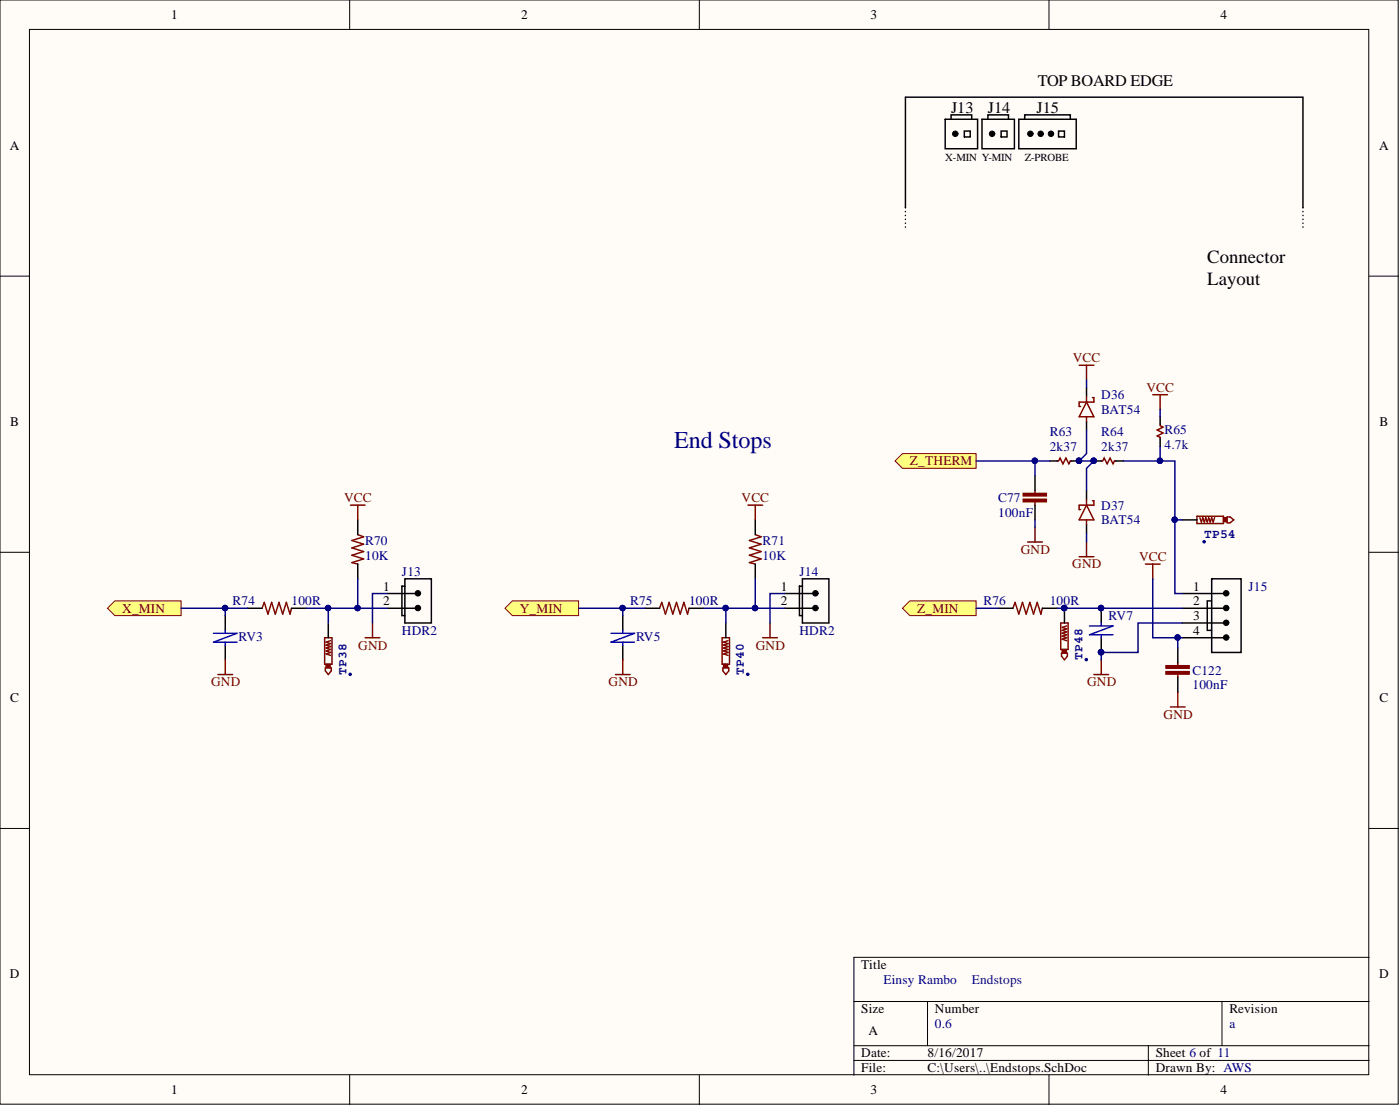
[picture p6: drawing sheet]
<svg xmlns="http://www.w3.org/2000/svg" width="241mm" height="190mm" viewBox="0 0 241 190" stroke-linecap="round" stroke-linejoin="round" font-family="sans-serif">
<g fill="#fffcf8" stroke="#000" stroke-width=".17">
<path d="M0 0h241v190.2h-241z"/>
<path d="M5.1 5.1h230.8v180h-230.8z"/>
</g>
<g fill="none" stroke="#000" stroke-width=".17">
<path d="M60.3 0v5.1M120.5 0v5.1M180.8 0v5.1M0 47.6h5.1M236 47.6h5.1M0 95.1h5.1M236 95.1h5.1M0 142.7h5.1M236 142.7h5.1M147.2 172.5h88.8M159.9 172.5v7.6M210.6 172.5v7.6"/>
<path d="M236 164.9h-88.8v20.3M60.3 185.2v5.1M120.5 185.2v5.1M147.2 180.1h88.8M147.2 182.7h88.8M180.8 185.2v5.1M197.9 180.1v5.1"/>
</g>
<g fill="none" stroke="#800000" stroke-width=".25">
<path d="M197.4 97.2h2.6M198.7 97.2v2.5M56 109.8h1.2v4.6h-1.2zM56.1 115h1v.6l-.5 .6-.5-.6zM57 110.3l-.8 .3 .8 .3-.8 .2 .8 .3-.8 .2 .8 .3-.8 .2 .8 .3-.8 .2 .8 .3M62.9 109.8h2.6M64.2 107.3v2.5M124.5 109.8h1.2v4.6h-1.2zM124.6 115h1v.6l-.5 .6-.5-.6zM125.5 110.3l-.8 .3 .8 .3-.8 .2 .8 .3-.8 .2 .8 .3-.8 .2 .8 .3-.8 .2 .8 .3M131.4 109.8h2.6M132.7 107.3v2.5"/>
<path d="M182.8 107.3h1.3v4.6h-1.3zM183 112.5h1v.5l-.5 .6-.5-.6zM183.8 107.8l-.7 .3 .7 .2-.7 .3 .7 .2-.7 .3 .7 .2-.7 .3 .7 .2-.7 .3 .7 .2M188.5 116.2h2.6M189.8 113.6v2.6"/>
</g>
<g fill="#800000" stroke="#800000" stroke-width=".25">
<path d="M56.2 114.4h.7v.6h-.7z"/>
<path d="M124.7 114.4h.7v.6h-.7z"/>
<path d="M183.1 111.9h.7v.5h-.7z"/>
</g>
<path d="M38.8 106v2.6M38.8 111.1v2.5M56.6 107.3v2.5M107.3 106v2.6M107.3 111.1v2.5M125.1 107.3v2.5M183.5 104.8v2.5M189.8 104.8v2.5M189.8 109.8v2.6" fill="none" stroke="#000" stroke-width=".25"/>
<g fill="#000080" stroke="#000080" stroke-width=".17">
<circle cx="60.4" cy="116.1" r=".22"/>
<circle cx="128.9" cy="116.1" r=".22"/>
<circle cx="183.4" cy="104.7" r=".47"/>
<circle cx="187.2" cy="113.6" r=".22"/>
<circle cx="189.8" cy="112.3" r=".47"/>
<circle cx="189.8" cy="104.7" r=".47"/>
</g>
<path d="M36.8 109.1h4.1l-4.1 1.5h4.1M38.8 108.6v.5M38.8 110.6v.5M105.3 109.1h4.1l-4.1 1.5h4.1M107.3 108.6v.5M107.3 110.6v.5M187.8 107.8h4l-4 1.5h4M189.8 107.3v.5M189.8 109.3v.5" fill="none" stroke="#00f" stroke-width=".25"/>
<g fill="#ffff80" stroke="#800000" stroke-width=".17">
<path d="M18.5 104.8l1.3-1.3h11.4v2.5h-11.4z" fill-rule="evenodd"/>
<path d="M87 104.8l1.3-1.3h11.4v2.5h-11.4z" fill-rule="evenodd"/>
<path d="M155.6 104.8l1.2-1.3h11.4v2.5h-11.4z" fill-rule="evenodd"/>
</g>
<path d="M198.7 68h2.5M200 68v2.5M177.1 93.4h2.6M178.4 84.5v.5M178.4 86.5v.5M178.4 90.8v2.6M206.3 88.9h4.6v1.3h-4.6zM206.8 89.2l.3 .7 .2-.7 .3 .7 .2-.7 .3 .7 .2-.7 .3 .7 .2-.7 .3 .7 .2-.7M211.5 89h.5l.6 .5-.6 .6h-.5zM45.2 104.8l.3-1 .7 2 .6-2 .7 2 .6-2 .6 2 .7-2 .6 2 .2-1M113.7 104.8l.4-1 .6 2 .6-2 .7 2 .6-2 .6 2 .7-2 .6 2 .3-1M174.6 104.8l.4-1 .6 2 .6-2 .7 2 .6-2 .6 2 .7-2 .6 2 .3-1" fill="none" stroke="#800000" stroke-width=".25"/>
<g fill="none" stroke="#000" stroke-width=".25">
<path d="M178.4 81.9v2.6M178.4 87v2.5M203.8 89.5h2.5M208.8 99.7h5.1v12.7h-5.1zM42.6 104.8h2.6M50.2 104.8h2.6M66.7 104.8h5.4M66.7 102.2h5.4M69.3 101h.5v5h-.5zM69.8 101v-1.3h4.6v7.6h-4.6v-1.3M111.1 104.8h2.6M118.8 104.8h2.5"/>
<path d="M135.3 104.8h5.3M135.3 102.2h5.3M137.8 101h.5v5h-.5zM138.3 101v-1.3h4.6v7.6h-4.6v-1.3M172 104.8h2.6M179.7 104.8h2.5M203.8 104.8h7.6M203.8 102.2h7.6M203.8 107.3h7.6M203.8 109.8h7.6M208.8 103.5h-.7v5.1h.7"/>
</g>
<g fill="#000" stroke="#000" stroke-width=".17">
<circle cx="72" cy="102.2" r=".47"/>
<circle cx="72" cy="104.7" r=".47"/>
<circle cx="140.5" cy="102.2" r=".47"/>
<circle cx="140.5" cy="104.7" r=".47"/>
<circle cx="211.3" cy="107.3" r=".47"/>
<circle cx="211.3" cy="104.7" r=".47"/>
<circle cx="211.3" cy="102.2" r=".47"/>
<circle cx="211.3" cy="109.8" r=".47"/>
</g>
<g fill="#800000" stroke="#800000" stroke-width=".25">
<path d="M176.4 86h3.9v.4h-3.9z"/>
<path d="M176.4 85h3.9v.4h-3.9z"/>
<path d="M210.9 89.2h.5v.7h-.5z"/>
</g>
<circle cx="207.5" cy="93.3" r=".22" fill="#000080" stroke="#000080" stroke-width=".17"/>
<path d="M154.3 79.4l1.3-1.3h12.6v2.6h-12.6z" fill-rule="evenodd" fill="#ffff80" stroke="#800000" stroke-width=".17"/>
<g fill="none" stroke="#800000" stroke-width=".25">
<path d="M182.2 79.4h.2l.3-.5 .5 1 .5-1 .5 1 .3-.5h.2M186 62.9h2.5M187.3 62.9v2.5M187.3 68.2v1.1M187.3 71.8v.8M187.3 69.3l1.2 2.5h-2.5zM188.3 68.5h.2v.8h-2.5v.7h.3M189.8 79.4h.3l.2-.5 .5 1 .5-1 .5 1 .3-.5h.2M200 73.1v.2l.5 .3-1 .5 1 .5-1 .5 .5 .2v.3M60.4 87h2.5M61.7 92.1l1 .4-2.1 .6 2.1 .6-2.1 .7 2.1 .6-2.1 .6 2.1 .7-2.1 .6 1.1 .3M61.7 87v2.5"/>
<path d="M128.9 87h2.5M130.2 92.1l1 .4-2 .6 2 .6-2 .7 2 .6-2 .6 2 .7-2 .6 1 .3M130.2 87v2.5M186 95.9h2.5M187.3 86v1M187.3 89.5v.8M187.3 93.4v2.5M187.3 87l1.2 2.5h-2.5zM188.3 86.2h.2v.8h-2.5v.8h.3M37.6 116.2h2.5M38.8 113.6v2.6M106.1 116.2h2.5"/>
<path d="M107.3 113.6v2.6M203 114.2v.5M203 116.2v.5M203 119.2v2.6M201.7 121.8h2.6"/>
</g>
<g fill="none" stroke="#000" stroke-width=".25">
<path d="M156.1 35.8v-19.1h68.5v19.1M162.9 20.5h5.6v5.1h-5.6zM163.9 20.5v-.7h3.6v.7M166.2 22.6h1v1h-1zM169.3 20.5h5.5v5.1h-5.5zM170.3 20.5v-.7h3.5v.7M172.6 22.6h1v1h-1zM175.6 20.5h9.9v5.1h-9.9zM176.6 20.5v-.7h7.9v.7M182.4 22.6h1.1v1h-1.1zM180.9 79.4h1.3M184.7 79.4h1.3"/>
<path d="M187.3 66.7v1.5M187.3 72.6v1.5M188.5 79.4h1.3M192.3 79.4h1.3M200 71.8v1.3M200 75.6v1.3M61.7 89.5v2.6M61.7 97.2v2.5M130.2 89.5v2.6M130.2 97.2v2.5M187.3 84.5v1.5M187.3 90.3v1.5"/>
<path d="M203 111.6v2.6M203 116.7v2.5"/>
</g>
<g fill="#000080" stroke="#000080" stroke-width=".17">
<circle cx="186" cy="79.4" r=".47"/>
<circle cx="188.5" cy="79.4" r=".47"/>
<circle cx="203" cy="109.8" r=".47"/>
<circle cx="189.8" cy="112.3" r=".47"/>
<circle cx="56.5" cy="104.7" r=".47"/>
<circle cx="61.6" cy="104.7" r=".47"/>
<circle cx="38.8" cy="104.7" r=".47"/>
<circle cx="183.4" cy="104.7" r=".47"/>
<circle cx="189.8" cy="104.7" r=".47"/>
<circle cx="107.3" cy="104.7" r=".47"/>
<circle cx="125.1" cy="104.7" r=".47"/>
<circle cx="130.1" cy="104.7" r=".47"/>
<circle cx="178.4" cy="79.4" r=".47"/>
<circle cx="199.9" cy="79.4" r=".47"/>
<circle cx="202.5" cy="89.5" r=".47"/>
</g>
<g fill="none" stroke="#000080" stroke-width=".25">
<path d="M168.2 79.4h12.7M178.4 79.4v2.5M187.3 74.1v4l-1.3 1.3h2.5l-1.2 1.3v3.8M187.3 65.4v1.3M193.6 79.4h8.9v22.8h1.3M200 70.5v1.3M200 76.9v2.5M61.7 99.7v5.1M130.2 99.7v5.1M178.4 89.5v1.3M187.3 91.8v1.6M198.7 99.7v10.1h5.1"/>
<path d="M202.5 89.5h1.3M31.2 104.8h11.4M38.8 104.8v1.2M52.8 104.8h13.9M56.6 104.8v2.5M66.7 102.2h-2.5v5.1M99.7 104.8h11.4M107.3 104.8v1.2M121.3 104.8h14M125.1 104.8v2.5M135.3 102.2h-2.6v5.1M168.2 104.8h3.8"/>
<path d="M182.2 104.8h21.6M203 109.8v1.8M203.8 107.3h-7.6v5.1h-6.4v1.2"/>
</g>
<path d="M156.1 35.8v3.8M224.6 35.8v3.8" fill="none" stroke="#000" stroke-width=".25" stroke-dasharray="0 .6"/>
<g fill="#000" stroke="#000" stroke-width=".17">
<circle cx="164.6" cy="23" r=".47"/>
<circle cx="171" cy="23" r=".47"/>
<circle cx="177.6" cy="23" r=".47"/>
<circle cx="179.4" cy="23" r=".47"/>
<circle cx="181.1" cy="23" r=".47"/>
</g>
<g fill="#800000" stroke="#800000" stroke-width=".25">
<path d="M201 114.7h4v.4h-4z"/>
<path d="M201 115.7h4v.4h-4z"/>
</g>
<text font-size="4.1" fill="#000080" x="116.2" y="77.2">End Stops</text>
<g font-size="3.2">
<text x="208.1" y="45.2">Connector</text>
<text x="208.1" y="49">Layout</text>
</g>
<g font-size="2.8">
<text x="178.9" y="14.9">TOP BOARD EDGE</text>
<text x="163.9" y="19.4">J13</text>
<text x="170.3" y="19.4">J14</text>
<text x="178.6" y="19.4">J15</text>
</g>
<g font-size="2.3">
<text x="29.5" y="3.3">1</text>
<text x="89.8" y="3.3">2</text>
<text x="150.1" y="3.3">3</text>
<text x="210.4" y="3.3">4</text>
<text x="1.7" y="25.8">A</text>
<text x="237.7" y="25.8">A</text>
<text x="1.8" y="73.4">B</text>
<text x="237.8" y="73.4">B</text>
<text x="66.1" y="101.7">1</text>
<text x="134.6" y="101.7">1</text>
<text x="205.6" y="101.7">1</text>
<text x="66.1" y="104.3">2</text>
<text x="134.6" y="104.3">2</text>
<text x="205.6" y="104.3">2</text>
<text x="205.6" y="106.8">3</text>
<text x="205.6" y="109.3">4</text>
<text x="1.8" y="120.9">C</text>
<text x="237.8" y="120.9">C</text>
<text x="148.4" y="166.9">Title</text>
<text x="1.7" y="168.5">D</text>
<text x="237.7" y="168.5">D</text>
<text x="148.4" y="174.5">Size</text>
<text x="149.7" y="178.3">A</text>
<text x="161.1" y="174.5">Number</text>
<text x="211.9" y="174.5">Revision</text>
<text x="148.4" y="182.1">Date:</text>
<text x="148.4" y="184.7">File:</text>
<text x="159.9" y="182.1">8/16/2017</text>
<text x="159.9" y="184.7">C:\Users\..\Endstops.SchDoc</text>
<text x="199.2" y="182.1">Sheet 6 of 11</text>
<text x="199.2" y="184.7">Drawn By: AWS</text>
<text x="29.5" y="188.5">1</text>
<text x="89.8" y="188.5">2</text>
<text x="150.1" y="188.5">3</text>
<text x="210.4" y="188.5">4</text>
</g>
<g font-size="2.3" fill="#800000">
<text x="184.9" y="62.4">VCC</text>
<text x="197.6" y="67.5">VCC</text>
<text x="156.8" y="80.2">Z_THERM</text>
<text x="59.3" y="86.5">VCC</text>
<text x="127.8" y="86.5">VCC</text>
<text x="175.9" y="95.4">GND</text>
<text x="184.8" y="97.9">GND</text>
<text x="196.3" y="96.7">VCC</text>
<text x="21.1" y="105.5">X_MIN</text>
<text x="89.6" y="105.5">Y_MIN</text>
<text x="158.1" y="105.5">Z_MIN</text>
<text x="61.7" y="111.9">GND</text>
<text x="130.3" y="111.9">GND</text>
<text x="36.4" y="118.2">GND</text>
<text x="104.9" y="118.2">GND</text>
<text x="187.4" y="118.2">GND</text>
<text x="200.6" y="123.8">GND</text>
</g>
<g font-size="2.3" fill="#000080">
<text x="189.8" y="68.7">D36</text>
<text x="189.8" y="71.3">BAT54</text>
<text x="180.9" y="77.6">2k37</text>
<text x="180.9" y="75.1">R63</text>
<text x="189.8" y="77.6">2k37</text>
<text x="189.8" y="75.1">R64</text>
<text x="200.7" y="77.4">4.7k</text>
<text x="200.7" y="74.8">R65</text>
<text x="172" y="86.5">C77</text>
<text x="172" y="89">100nF</text>
<text x="189.8" y="87.8">D37</text>
<text x="62.9" y="93.9">R70</text>
<text x="131.4" y="93.9">R71</text>
<text x="189.8" y="90.3">BAT54</text>
<text x="62.9" y="96.4">10K</text>
<text x="69.3" y="99.2">J13</text>
<text x="131.4" y="96.4">10K</text>
<text x="137.8" y="99.2">J14</text>
<text x="215.2" y="101.7">J15</text>
<text x="40.1" y="104.3">R74</text>
<text x="50.2" y="104.3">100R</text>
<text x="108.6" y="104.3">R75</text>
<text x="118.8" y="104.3">100R</text>
<text x="169.5" y="104.3">R76</text>
<text x="180.9" y="104.3">100R</text>
<text x="191.1" y="106.8">RV7</text>
<text x="41.1" y="110.3">RV3</text>
<text x="69.3" y="109.3">HDR2</text>
<text x="109.6" y="110.3">RV5</text>
<text x="137.8" y="109.3">HDR2</text>
<text x="205.5" y="116.2">C122</text>
<text x="205.5" y="118.7">100nF</text>
<text x="152.3" y="169.5">Einsy Rambo</text>
<text x="161.1" y="177.1">0.6</text>
<text x="211.9" y="177.1">a</text>
</g>
<text font-size="2.3" fill="#11037f" x="167.5" y="169.5">Endstops</text>
<g font-size="2.2" fill="#000080">
<text x="207.6" y="92.7">TP54</text>
<text x="186.6" y="113.6" transform="rotate(-90 186.6 113.6)">TP48</text>
<text x="59.7" y="116.2" transform="rotate(-90 59.7 116.2)">TP38</text>
<text x="128.2" y="116.2" transform="rotate(-90 128.2 116.2)">TP40</text>
</g>
<g font-size="1.9">
<text x="162.9" y="27.7">X-MIN Y-MIN</text>
<text x="176.6" y="27.7">Z-PROBE</text>
</g>
</svg>
